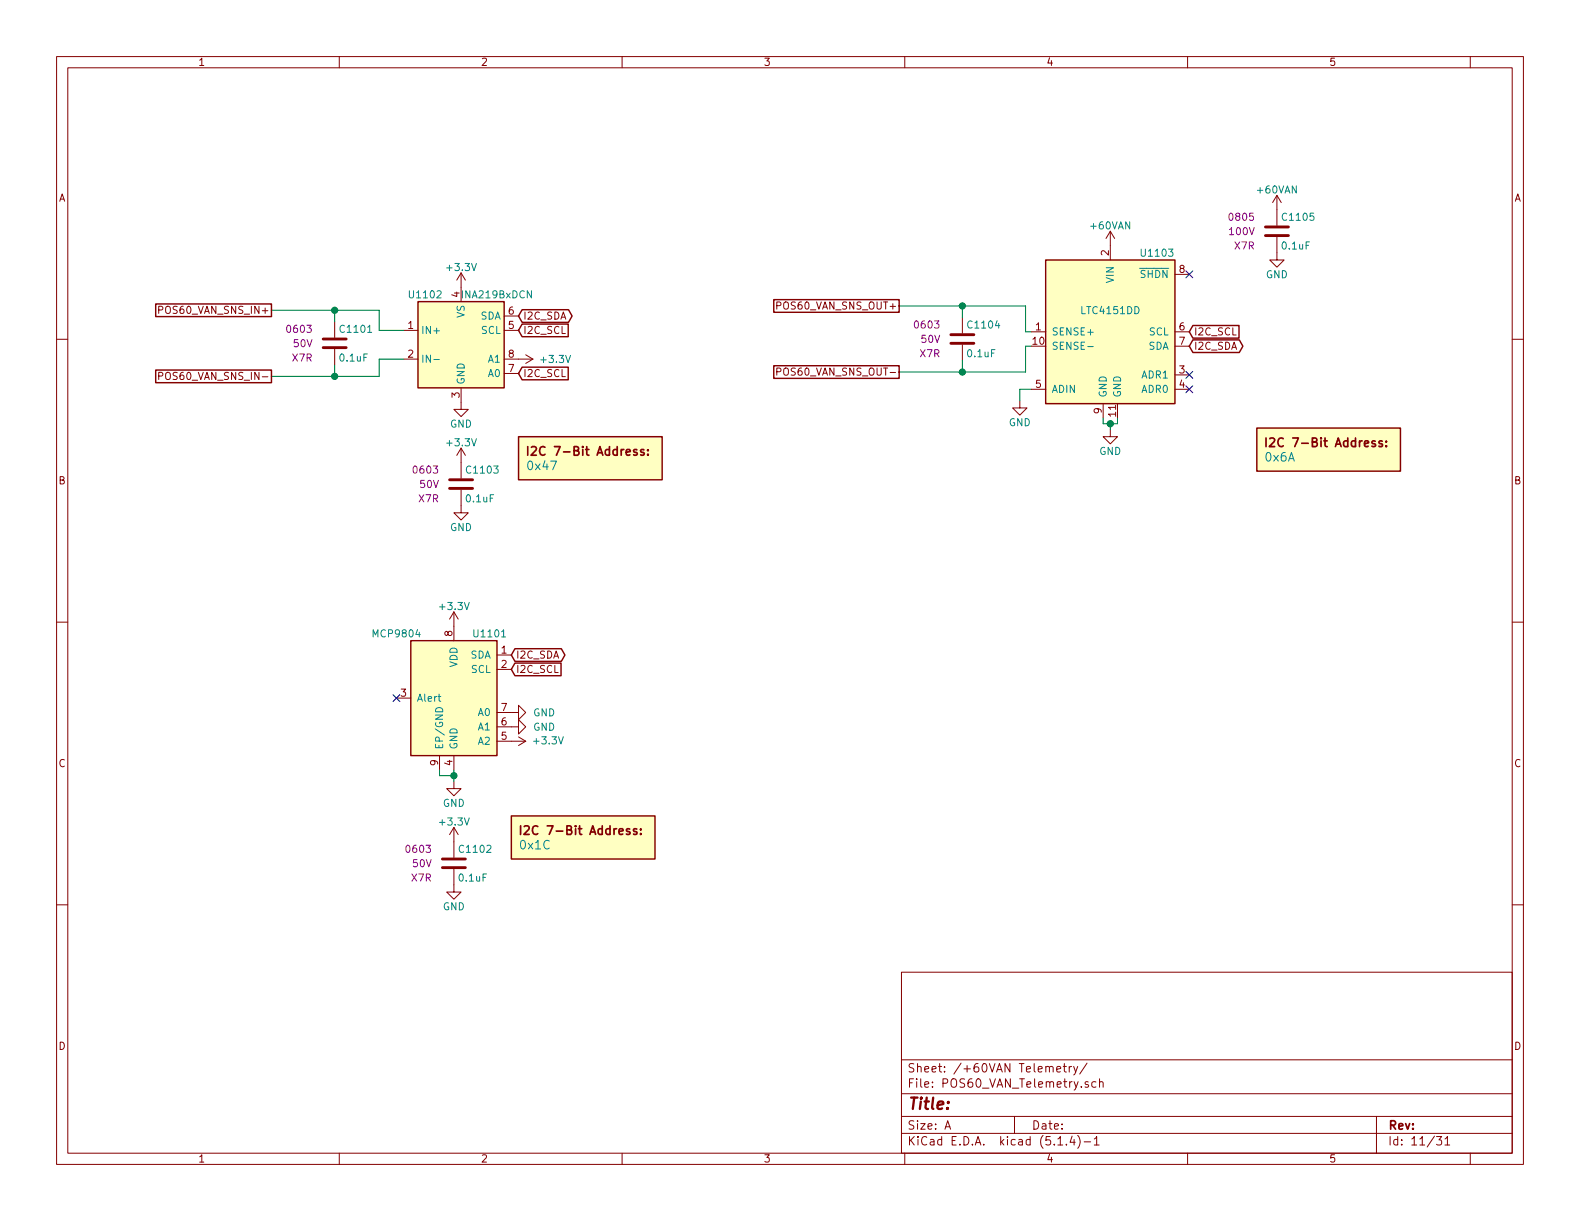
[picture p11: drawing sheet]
<svg xmlns="http://www.w3.org/2000/svg" width="279mm" height="216mm" viewBox="0 0 279 216" stroke-linecap="round" stroke-linejoin="round" font-family="sans-serif">
<g fill="none" stroke="#840000" stroke-width=".18">
<path d="M10 10h259.4v195.9h-259.4zM12 12h255.4v191.9h-255.4zM60 10v2M110 10v2M160 10v2M210 10v2M260 10v2M225.8 34.5l-.8 1.3M225.8 34.5v5.4M225.8 34.5l.8 1.3M10 60h2M28.1 54.8h.6l.1-.2-.1-.3-.2-.1h-.4v1.2"/>
<path d="M59.2 56.9v2.8M71.4 58.4h2.5M81.5 48.3l-.7 1.2M81.5 48.3v5M81.5 48.3l.8 1.2M89.2 58.4h2.5M89.2 55.9h2.5M137.4 54.1l.6-.2v-.4l-.6-.1v1.3M170.2 56.1v2.8M182.4 58.7h2.5M196.3 40.9l-.7 1.3M196.3 40.9v5.1"/>
<path d="M196.3 40.9l.8 1.3M207.8 58.7h2.5M207.8 48.5h2.5M225.8 41.9v4.1h1.3l-1.3 1.2-1.3-1.2h1.3M267.4 60h2M28.1 66.5l.6-.1 .1-.1-.1-.3-.2-.2h-.4v1.3M59.2 61.7v2.8M71.4 63.5h2.5M81.5 68.6v3.8h1.3l-1.3 1.3-1.2-1.3h1.2M81.5 79.2v5.4M81.5 79.2l-.7 1.3M81.5 79.2l.8 1.3"/>
<path d="M89.2 63.5h5M89.2 66h2.5M93 62.7l1.2 .8M94.2 63.5l-1.2 .8M137.4 65.7l.6-.1v-.4l-.6-.1v1.2M170.2 61v2.8M180.3 70.9v1.2h1.3l-1.3 1.3-1.2-1.3h1.2M182.4 68.8h2.5M195.1 71.4v2.5M196.3 75.9v1.3h1.3l-1.3 1.3-1.2-1.3h1.2M207.8 66.3h2.5M207.8 68.8h2.5"/>
<path d="M207.8 61.2h2.5M81.5 86.6v4.1h1.3l-1.3 1.2-1.2-1.2h1.2M10 110h2M80.3 108.2v5.1M80.3 108.2l.7 1.3M80.3 108.2l-.8 1.3M87.9 115.8h2.5M87.9 118.4h2.5M267.4 110h2M70.1 123.4h2.5M77.7 133.6v2.5M80.3 138.2v1.2h-1.3l1.3 1.3 1.2-1.3h-1.2"/>
<path d="M80.3 133.6v2.5M87.9 126h3.8v1.3l1.3-1.3-1.3-1.3v1.3M87.9 128.5h3.8v1.3l1.3-1.3-1.3-1.2v1.2M87.9 131.1h5.1M91.7 130.3l1.3 .8M93 131.1l-1.3 .7M10 160h2M80.3 153.7v4h1.2l-1.2 1.3-1.3-1.3h1.3M80.3 146.3l-.8 1.3M80.3 146.3v5.3M80.3 146.3l.7 1.3M267.4 160h2"/>
<path d="M159.4 171.9h108v32h-108zM159.4 197.4h108M159.4 193.4h108M159.4 187.4h108M167.1 199.7l.5-1.5 .5 1.5M167.2 199.2h.8M179.4 197.4v3M186.9 189.1l.7-.2-.1-.3h-.4l-.2 .2v.7h.6M188 188.6h.6M188.2 188.1v1.3l.4 .2M189.1 188.6v1M189.5 188.6l-.4 .2"/>
<path d="M189.9 188.6l.3 1M190.6 188.6l-.5 1.3-.2 .2M192.2 188l-1.3 1.9M192.4 191.3h-.3l-.2 .2v.2l.5 .1v.4h-.5M193.8 191.3h-.4l-.3 .2v.6l.3 .2 .4-.1M194.4 191.4l.2-.1h.4l.1 1M194.4 190.8v1.5M243.4 197.4v6.5M60 203.9v2M110 203.9v2M159.4 200.4h108M160 203.9v2"/>
<path d="M187.1 202.5h.8M188.6 202.3v.2M189.6 200.9l-.4 1.1h.9M189.9 201.5v1M190.6 200.8a1.71 1.71 0 0 1 0 2.2M191.7 201.9h1.2M193.5 201.4l.4-.4v1.5M193.5 202.5h.9M210 203.9v2M254 201h.9l-.4 .5 .4 .2v.6l-.2 .2-.7-.2M255.5 201.4l.5-.4v1.5M255.5 202.5h.9"/>
<path d="M260 203.9v2"/>
</g>
<path d="M57.1 59.9h4.1M168.1 59.2h4.1M223.8 41.7h4M223.8 40.1h4M57.1 61.5h4.1M168.1 60.7h4.1M79.5 86.4h4.1M79.5 84.8h4.1M78.2 153.4h4.1M78.2 151.9h4.1" fill="none" stroke="#840000" stroke-width=".51"/>
<g fill="#ffffc2" stroke="#ffffc2" stroke-width=".18">
<path d="M91.7 77.2h25.4v7.6h-25.4z"/>
<path d="M222.2 75.7h25.4v7.6h-25.4z"/>
<path d="M73.9 53.3h15.3v15.3h-15.3z"/>
<path d="M184.9 46h22.9v25.4h-22.9z"/>
<path d="M90.4 144.3h25.4v7.6h-25.4z"/>
<path d="M72.6 113.3h15.3v20.3h-15.3z"/>
</g>
<g fill="none" stroke="#840000" stroke-width=".25">
<path d="M27.5 53.7h20.5v2.3h-20.5zM73.9 53.3h15.3v15.3h-15.3zM92.3 57.3h8.2v2.2h-8.2l-.6-1.1zM92.3 54.8h8.2l.7 1.1-.7 1.1h-8.2l-.6-1.1zM136.8 53h22.2v2.2h-22.2zM184.9 46h22.9v25.4h-22.9zM210.9 57.6h8.2v2.2h-8.2l-.6-1.1zM27.5 65.4h20.5v2.3h-20.5zM91.7 77.2h25.4v7.6h-25.4zM92.3 64.9h8.2v2.3h-8.2l-.6-1.2zM136.8 64.7h22.2v2.2h-22.2zM210.9 60.1h8.3l.6 1.1-.6 1.1h-8.3l-.6-1.1z"/>
<path d="M222.2 75.7h25.4v7.6h-25.4zM72.6 113.3h15.3v20.3h-15.3zM91.1 117.2h8.1v2.3h-8.1l-.7-1.1zM91.1 114.7h8.2l.6 1.1-.6 1.1h-8.2l-.7-1.1zM90.4 144.3h25.4v7.6h-25.4z"/>
</g>
<g fill="none" stroke="#840000" stroke-width=".3">
<path d="M93.3 79v1.5M94 79.1l.5-.1 .3 .1v.3l-.9 1.1h.9M113.9 79.6l-.4-.1-.2 .2 .1 .2 .5 .2v.3h-.6M114.6 79.6v.1M223.9 77.4v1.6M224.5 77.6l.6-.2 .2 .2 .1 .3-.9 1.1h.9M244.4 78h-.4l-.2 .2 .1 .2 .5 .1v.4h-.6M245.1 78.8v.2M245.1 78v.2M114.6 80.3v.2M92 146v1.5M92.7 146.2l.6-.2 .2 .2 .1 .3-1 1h1"/>
<path d="M112.6 146.6l-.4-.1-.2 .2 .1 .3 .5 .1v.4h-.6M113.3 147.4v.1M113.3 146.6v.1"/>
</g>
<path d="M76.7 63.6h1M192.4 61.3h.9M77.2 125.2a.66 .66 0 0 1 .8 0 .66 .66 0 0 1 .3 .7h-1.3zM77.5 123.2h.5M77.6 122.7v1.1l.4 .2" fill="none" stroke="#008484" stroke-width=".18"/>
<g fill="none" stroke="#008400" stroke-width=".18">
<path d="M48 54.9h19.1v3.5h4.3M59.2 54.9v2M159 54.1h22.4v4.6h1M170.2 54.1v2M59.2 64.5v2M71.4 63.5h-4.3v3h-19.1M170.2 63.8v2M182.4 68.8h-2.1v2.1M182.4 61.2h-1v4.6h-22.4M195.1 73.9v1h2.5v-1M196.3 74.9v1M77.7 136.1v1.1h2.6"/>
<path d="M80.3 136.1v2.1"/>
</g>
<g fill="#008400" stroke="#008400" stroke-width=".25">
<circle cx="59.2" cy="66.5" r=".51"/>
<circle cx="196.3" cy="74.9" r=".51"/>
<circle cx="80.3" cy="137.2" r=".51"/>
<circle cx="59.2" cy="54.9" r=".51"/>
<circle cx="170.2" cy="65.8" r=".51"/>
<circle cx="170.2" cy="54.1" r=".51"/>
</g>
<path d="M209.7 47.9l1.2 1.2M210.9 47.9l-1.2 1.2M209.7 65.7l1.2 1.2M209.7 68.2l1.2 1.2M210.9 65.7l-1.2 1.2M210.9 68.2l-1.2 1.2M69.5 122.8l1.2 1.3M70.7 122.8l-1.2 1.3" fill="none" stroke="#000084" stroke-width=".18"/>
<text font-size="2.8" fill="#840000" x="160.4" y="196.2">Title:</text>
<g font-size="2.1" fill="#008484">
<text x="93.5" y="83.1">0x47</text>
<text x="223.8" y="81.6">0x6A</text>
<text x="92" y="150.2">0x1C</text>
</g>
<g font-size="2.1" fill="#840000">
<text x="94.8" y="80.6">I2C 7-Bit Address:</text>
<text x="225.3" y="79">I2C 7-Bit Address:</text>
<text x="93.5" y="147.6">I2C 7-Bit Address:</text>
<text x="160.4" y="189.6">Sheet: /+60VAN Telemetry/</text>
<text x="160.4" y="192.3">File: POS60_VAN_Telemetry.sch</text>
<text x="160.4" y="202.5">KiCad E.D.A. kicad (5.1.4)-1</text>
<text x="160.4" y="199.7">Size: A</text>
<text x="182.4" y="199.7">Date:</text>
<text x="245.4" y="199.7">Rev:</text>
<text x="245.4" y="202.5">Id: 11/31</text>
</g>
<g font-size="1.8" fill="#840000">
<text x="35" y="11.6">1</text>
<text x="85" y="11.6">2</text>
<text x="135" y="11.6">3</text>
<text x="185" y="11.6">4</text>
<text x="235" y="11.6">5</text>
<text x="10.4" y="35.6">A</text>
<text x="267.8" y="35.6">A</text>
<text x="196.1" y="45.2" transform="rotate(-90 196.1 45.2)">2</text>
<text x="208.6" y="48.3">8</text>
<text x="28.9" y="55.5">POS60_VAN_SNS_IN+</text>
<text x="72.2" y="58.2">1</text>
<text x="89.9" y="58.2">5</text>
<text x="89.9" y="55.6">6</text>
<text x="92.5" y="59.1">I2C_SCL</text>
<text x="92.5" y="56.5">I2C_SDA</text>
<text x="137.9" y="54.7">POS60_VAN_SNS_OUT+</text>
<text x="183.2" y="58.4">1</text>
<text x="208.6" y="58.4">6</text>
<text x="211.1" y="59.3">I2C_SCL</text>
<text x="72.2" y="63.2">2</text>
<text x="89.9" y="65.8">7</text>
<text x="89.9" y="63.2">8</text>
<text x="182.7" y="61">10</text>
<text x="208.6" y="61">7</text>
<text x="211.1" y="61.8">I2C_SDA</text>
<text x="29.4" y="67.2">POS60_VAN_SNS_IN-</text>
<text x="81.3" y="70.3" transform="rotate(-90 81.3 70.3)">3</text>
<text x="92.5" y="66.7">I2C_SCL</text>
<text x="138.4" y="66.4">POS60_VAN_SNS_OUT-</text>
<text x="183.2" y="68.6">5</text>
<text x="208.6" y="66">3</text>
<text x="208.6" y="68.6">4</text>
<text x="194.8" y="73.1" transform="rotate(-90 194.8 73.1)">9</text>
<text x="197.4" y="73.6" transform="rotate(-90 197.4 73.6)">11</text>
<text x="10.4" y="85.6">B</text>
<text x="267.8" y="85.6">B</text>
<text x="80" y="112.5" transform="rotate(-90 80 112.5)">8</text>
<text x="88.7" y="115.6">1</text>
<text x="88.7" y="118.1">2</text>
<text x="91.2" y="119">I2C_SCL</text>
<text x="91.2" y="116.5">I2C_SDA</text>
<text x="70.9" y="123.2">3</text>
<text x="88.7" y="125.7">7</text>
<text x="88.7" y="130.8">5</text>
<text x="88.7" y="128.3">6</text>
<text x="10.4" y="135.6">C</text>
<text x="77.5" y="135.4" transform="rotate(-90 77.5 135.4)">9</text>
<text x="80" y="135.4" transform="rotate(-90 80 135.4)">4</text>
<text x="267.8" y="135.6">C</text>
<text x="10.4" y="185.6">D</text>
<text x="267.8" y="185.6">D</text>
<text x="35" y="205.5">1</text>
<text x="85" y="205.5">2</text>
<text x="135" y="205.5">3</text>
<text x="185" y="205.5">4</text>
<text x="235" y="205.5">5</text>
</g>
<g font-size="1.8" fill="#008484">
<text x="222.5" y="34.2">+60VAN</text>
<text x="193" y="40.6">+60VAN</text>
<text x="227" y="39">C1105</text>
<text x="79.2" y="47.9">+3.3V</text>
<text x="202" y="45.4">U1103</text>
<text x="226.8" y="44.1">0.1uF</text>
<text x="72.6" y="52.8">U1102</text>
<text x="81.3" y="52.6" transform="rotate(-90 81.3 52.6)">4</text>
<text x="81.8" y="52.8">INA219BxDCN</text>
<text x="197" y="49.9" transform="rotate(-90 197 49.9)">VIN</text>
<text x="201.8" y="49.1">SHDN</text>
<text x="223.9" y="49.2">GND</text>
<text x="60.4" y="58.9">C1101</text>
<text x="74.4" y="59.1">IN+</text>
<text x="82.2" y="56.2" transform="rotate(-90 82.2 56.2)">VS</text>
<text x="84.9" y="56.5">SDA</text>
<text x="85.1" y="59.1">SCL</text>
<text x="171.3" y="58.1">C1104</text>
<text x="185.9" y="59.3">SENSE+</text>
<text x="191.4" y="55.5">LTC4151DD</text>
<text x="203.2" y="59.3">SCL</text>
<text x="60.2" y="63.9">0.1uF</text>
<text x="74.4" y="64.1">IN-</text>
<text x="86.4" y="64.1">A1</text>
<text x="95.8" y="64.2">+3.3V</text>
<text x="171.2" y="63.2">0.1uF</text>
<text x="185.9" y="61.8">SENSE-</text>
<text x="203" y="61.8">SDA</text>
<text x="82.2" y="68.1" transform="rotate(-90 82.2 68.1)">GND</text>
<text x="86.4" y="66.7">A0</text>
<text x="185.9" y="69.5">ADIN</text>
<text x="195.7" y="70.4" transform="rotate(-90 195.7 70.4)">GND</text>
<text x="198.2" y="70.4" transform="rotate(-90 198.2 70.4)">GND</text>
<text x="201.9" y="66.9">ADR1</text>
<text x="201.9" y="69.5">ADR0</text>
<text x="79.6" y="75.6">GND</text>
<text x="178.4" y="75.4">GND</text>
<text x="79.2" y="78.9">+3.3V</text>
<text x="82.7" y="83.7">C1103</text>
<text x="194.4" y="80.4">GND</text>
<text x="82.5" y="88.8">0.1uF</text>
<text x="79.6" y="93.9">GND</text>
<text x="77.9" y="107.9">+3.3V</text>
<text x="66.2" y="112.7">MCP9804</text>
<text x="84" y="112.7">U1101</text>
<text x="80.9" y="118" transform="rotate(-90 80.9 118)">VDD</text>
<text x="83.1" y="116.5">SDA</text>
<text x="83.3" y="119">SCL</text>
<text x="73.7" y="124.1">Alert</text>
<text x="84.6" y="131.7">A2</text>
<text x="84.6" y="129.2">A1</text>
<text x="84.6" y="126.6">A0</text>
<text x="94.3" y="126.7">GND</text>
<text x="94.3" y="129.2">GND</text>
<text x="94.6" y="131.6">+3.3V</text>
<text x="78.4" y="132.6" transform="rotate(-90 78.4 132.6)">EP/GND</text>
<text x="80.9" y="132.6" transform="rotate(-90 80.9 132.6)">GND</text>
<text x="78.3" y="142.7">GND</text>
<text x="77.9" y="146">+3.3V</text>
<text x="81.3" y="155.9">0.1uF</text>
<text x="81.4" y="150.8">C1102</text>
<text x="78.3" y="161">GND</text>
</g>
<g font-size="1.8" fill="#840084">
<text x="217.5" y="41.6">100V</text>
<text x="217.6" y="39">0805</text>
<text x="218.4" y="44.1">X7R</text>
<text x="50.9" y="58.9">0603</text>
<text x="161.9" y="58.1">0603</text>
<text x="51.7" y="63.9">X7R</text>
<text x="52" y="61.4">50V</text>
<text x="162.7" y="63.2">X7R</text>
<text x="163" y="60.6">50V</text>
<text x="73.3" y="83.7">0603</text>
<text x="74.1" y="88.8">X7R</text>
<text x="74.3" y="86.3">50V</text>
<text x="72" y="150.8">0603</text>
<text x="72.8" y="155.9">X7R</text>
<text x="73.1" y="153.3">50V</text>
</g>
</svg>
